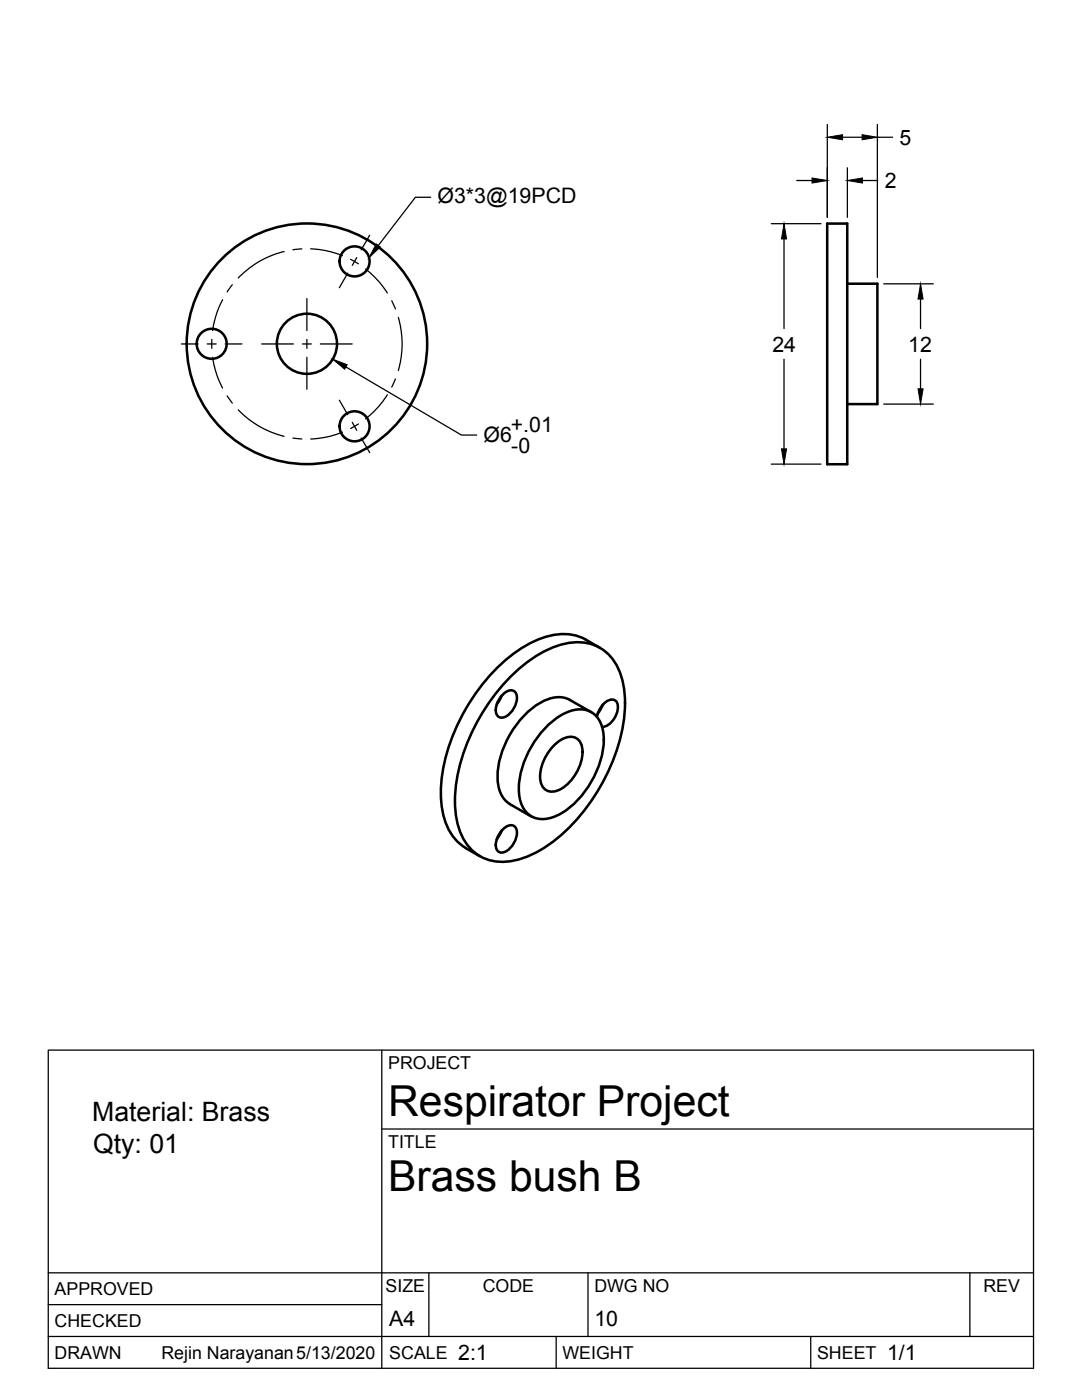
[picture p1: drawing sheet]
<svg xmlns="http://www.w3.org/2000/svg" width="216mm" height="279mm" viewBox="0 0 216 279" stroke-linecap="round" stroke-linejoin="round" font-family="sans-serif">
<!-- layer: Visible -->
<g fill="none" stroke="#000" stroke-width=".51">
<path d="M165.1 44.6h4v48h-4zM169.1 56.6h6v24h-6M100.1 138.8a2.29 2.29 0 0 1 2.4-.9 2.54 2.54 0 0 1 .2 3.2 3.4 3.4 0 0 1-2.7 2.1 1.3 1.3 0 0 1-1.1-1.5 4.6 4.6 0 0 1 1.2-2.9zM100.1 138.8l-1 1.8M102.1 134.8a21.9 21.9 0 0 1 11.9-6.6 8.9 8.9 0 0 1 10 7 25.7 25.7 0 0 1-1.4 15.8 38.2 38.2 0 0 1-13.4 17.8 15.6 15.6 0 0 1-10.5 3.1 9 9 0 0 1-7.2-6.9 25.7 25.7 0 0 1 1.4-15.8 40.5 40.5 0 0 1 9.2-14.4zM116.9 127.7l2.8 1.6M116.9 127.7a11.2 11.2 0 0 0-10.6 .4 33.8 33.8 0 0 0-14.4 15.3 30.6 30.6 0 0 0-3.7 18 10.7 10.7 0 0 0 4.8 7.8M108.9 145.1a10.9 10.9 0 0 1 6.4-3.5 4.7 4.7 0 0 1 5.1 4.7 18 18 0 0 1-5.3 13.6 10.9 10.9 0 0 1-6.4 3.5 4.7 4.7 0 0 1-5.1-4.7 18 18 0 0 1 5.3-13.6zM110.7 148.6a4.1 4.1 0 0 1 4-1.4 3.2 3.2 0 0 1 1.5 3.7 9.1 9.1 0 0 1-5 6.9 2.36 2.36 0 0 1-3.4-2 8.9 8.9 0 0 1 2.9-7.2zM118 142.1l-4.3-2.4a5.7 5.7 0 0 0-5.5 .3 18.4 18.4 0 0 0-8.9 15.6 5.7 5.7 0 0 0 2.5 4.9l4.2 2.4M119.1 143.1a4.3 4.3 0 0 1 2.7-3.5 1.23 1.23 0 0 1 1.5 1.5 4.4 4.4 0 0 1-2.7 3.9l-.5 .1M120.3 140.6l-1 1.8"/>
<path d="M92.9 169.3l2.9 1.6M100.1 165.8a2.29 2.29 0 0 1 2.4-1 2.54 2.54 0 0 1 .2 3.2 3.4 3.4 0 0 1-2.7 2.1 1.3 1.3 0 0 1-1.1-1.5 4.6 4.6 0 0 1 1.2-2.8zM100.1 165.7l-1 1.8"/>
<circle cx="70.7" cy="52.2" r="3"/>
<circle cx="42.2" cy="68.6" r="3"/>
<circle cx="61.2" cy="68.6" r="6"/>
<circle cx="61.3" cy="68.6" r="24"/>
<circle cx="70.7" cy="85.1" r="3"/>
</g>
<!-- layer: Titleblock -->
<path d="M9.6 209.6h196.6v63.5h-196.6zM76.2 209.6v63.5M76.2 225.3h130M9.6 254h196.6M85.6 254v12.7M117.3 254v12.7M193.5 254v12.7M9.6 266.7h196.6M9.6 260.4h66.6M111 266.7v6.4M161.8 266.7v6.4" fill="none" stroke="#000" stroke-width=".25"/>
<!-- layer: Dimensions -->
<g fill="none" stroke="#000" stroke-width=".25">
<path d="M159 36h3M165.1 24.8v18.6M168.1 27.4h3.9M169.1 33.5v9.9M172.1 36h3.1M175.1 24.8v30.6M175.1 27.4h3M153.9 44.6h9.9M156.4 47.7v17.9M176.3 56.6h9.9M183.7 59.7v5.9M69 73.2l23.1 13.6h3"/>
<path d="M156.4 71.7v17.9M183.7 71.7v5.9M153.9 92.6h9.9M176.3 80.6h9.9"/>
</g>
<path d="M162 35.5l3.1 .5-3.1 .5zM165.1 27.4l3-.5v1zM172 26.9l3.1 .5-3.1 .5zM169.1 36l3-.5v1zM156.4 44.6l.6 3.1h-1.1zM183.7 56.6l.5 3.1h-1zM66.4 71.7l2.9 1.1-.5 .9zM183.2 77.6h1l-.5 3zM155.9 89.6h1.1l-.6 3z" fill="#000" stroke="#000" stroke-width=".2"/>
<!-- layer: Center Lines -->
<g fill="none" stroke="#000" stroke-width=".25">
<path d="M44.4 59.8l-.1 .3a18.3 18.3 0 0 0-1.9 5.9M46.4 56.8l-1.1 1.5M56.7 50.2a18.5 18.5 0 0 0-9.2 5.3M60.2 49.7l-1.8 .1M61.2 59.6v6.4M62 49.7h.4a18.7 18.7 0 0 1 5.9 1.3M69.4 54.5l-1.7 2.9M70 51.8l1.5 .8M71.2 51.4l-.9 1.6M73 53.7l.9 .8a17.7 17.7 0 0 1 3.4 4M73.8 46.9l-1.7 3M36.2 68.6h3.4"/>
<path d="M41.3 68.6h1.8M42.3 67.7v1.8M42.4 71.3a18.5 18.5 0 0 0 2 6.1M44.9 68.6h3.4M45.3 79l1.1 1.5M52.2 68.6h6.3M60.3 68.6h1.8M61.2 67.7v1.8M61.2 71.3v6.4M63.9 68.6h6.4M67.7 79.9l1.7 2.9M77.3 78.8l-.2 .3a18.7 18.7 0 0 1-4.1 4.5"/>
<path d="M78.2 60l.7 1.7M78.9 75.6l-.7 1.6M79.5 63.4a18.8 18.8 0 0 1 0 10.5M47.5 81.8a18.8 18.8 0 0 0 9.2 5.3M58.4 87.4l1.8 .2M68.3 86.3a18.9 18.9 0 0 1-6.3 1.3M70.3 84.3l.9 1.6M71.5 84.6l-1.5 .9M72.1 87.4l1.7 2.9"/>
</g>
<!-- layer: Annotations -->
<path d="M75.1 48.7l.8 .6-2.3 2.1z" fill="#000" stroke="#000" stroke-width=".2"/>
<path d="M85.9 39.4h-3l-7.4 9.6" fill="none" stroke="#000" stroke-width=".25"/>
<g font-size="8.5">
<text x="77.4" y="222.8">Respirator Project</text>
<text x="77.4" y="237.8">Brass bush B</text>
</g>
<g font-size="5.3">
<text x="18.4" y="223.6">Material: Brass</text>
<text x="18.6" y="230.1">Qty: 01</text>
</g>
<g font-size="4.3">
<text x="179.5" y="28.9">5</text>
<text x="87.3" y="40.6">Ø3*3@19PCD</text>
<text x="176.6" y="37.5">2</text>
<text x="154.1" y="70.2">24</text>
<text x="181.2" y="70.2">12</text>
<text x="96.5" y="88.3">Ø6</text>
<text x="101.9" y="86.3">+.01</text>
<text x="102" y="90.4">-0</text>
<text x="77.7" y="264.5">A4</text>
<text x="118.6" y="264.5">10</text>
<text x="91.4" y="271.4">2:1</text>
<text x="177" y="271.4">1/1</text>
</g>
<g font-size="3.5">
<text x="77.4" y="213.4">PROJECT</text>
<text x="77.4" y="229.1">TITLE</text>
<text x="76.9" y="257.8">SIZE</text>
<text x="96.3" y="257.8">CODE</text>
<text x="118.6" y="257.8">DWG NO</text>
<text x="196.2" y="257.8">REV</text>
<text x="10.9" y="258.5">APPROVED</text>
<text x="10.9" y="264.8">CHECKED</text>
<text x="10.9" y="271.2">DRAWN</text>
<text x="32.2" y="271.2">Rejin Narayanan5/13/2020</text>
<text x="77.7" y="271.2">SCALE</text>
<text x="112.2" y="271.2">WEIGHT</text>
<text x="163" y="271.2">SHEET</text>
</g>
</svg>
